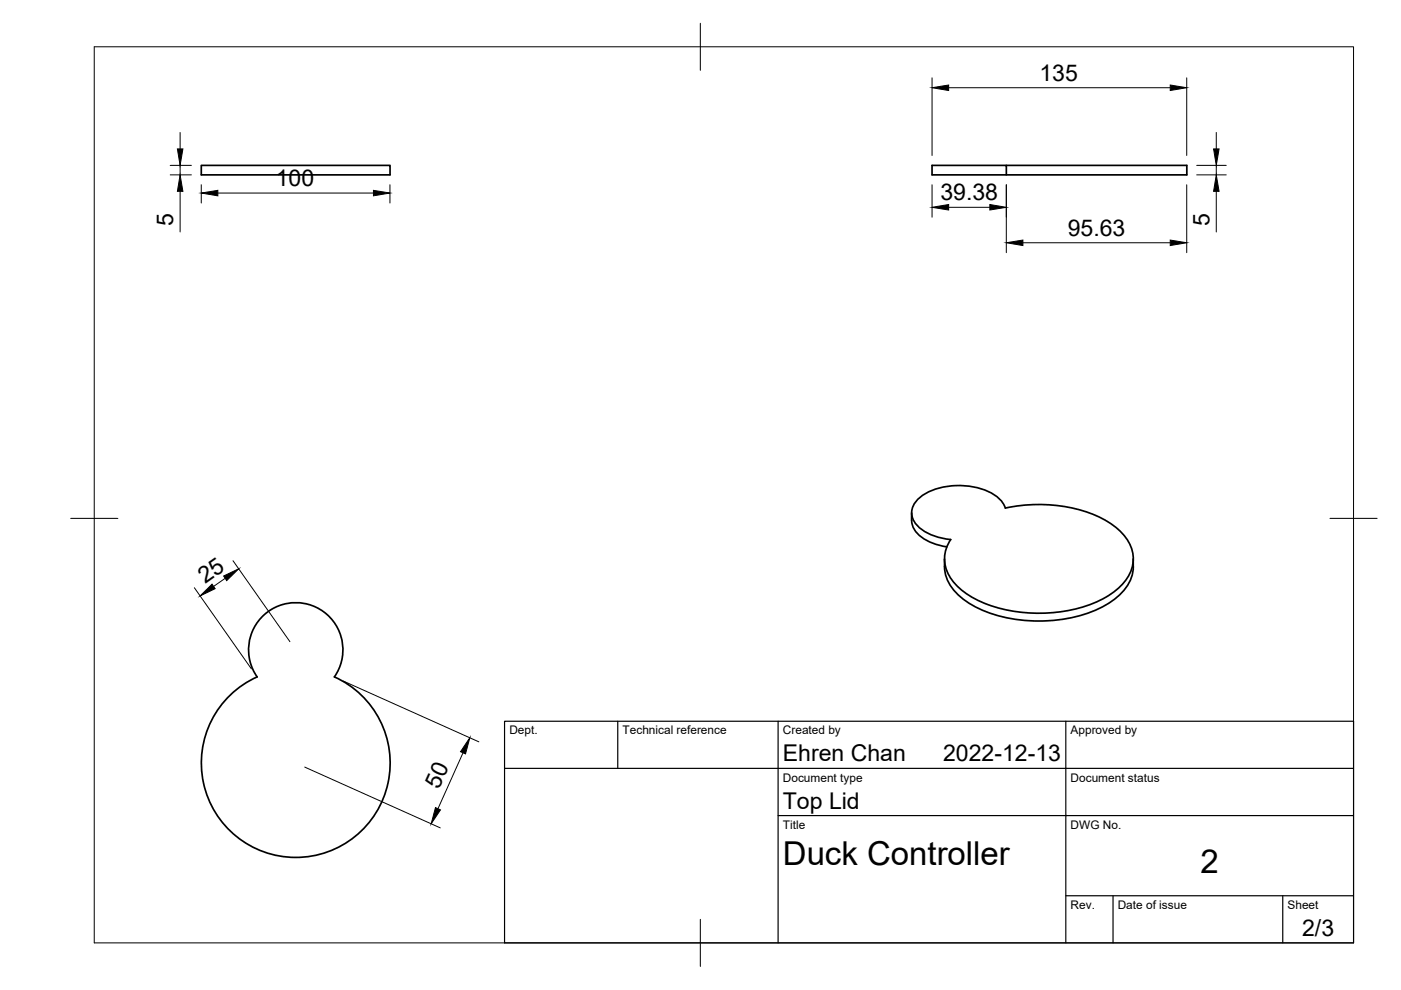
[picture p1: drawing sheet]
<svg xmlns="http://www.w3.org/2000/svg" width="297mm" height="210mm" viewBox="0 0 297 210" stroke-linecap="round" stroke-linejoin="round" font-family="sans-serif">
<!-- layer: Visible -->
<path d="M42.7 35.1h40v2h-40zM213.4 35.1h38.2v2h-54v-2h15.8v2M193.3 108.7v1.7M193.3 110.4a5 5 0 0 0 2.9 4.1 13.1 13.1 0 0 0 4.6 1.4M194.3 106.2a12.3 12.3 0 0 1 9.8-3.2 11.6 11.6 0 0 1 8.2 3.2l.8 1.5a31.1 31.1 0 0 1 21.8 2.9 9.7 9.7 0 0 1 5.4 8 9.1 9.1 0 0 1-4.5 7.2 29.5 29.5 0 0 1-20.1 3.9 23 23 0 0 1-12.9-5.6 7.4 7.4 0 0 1-1.2-9.7 10.2 10.2 0 0 1-7.7-3.7 3.6 3.6 0 0 1 .4-4.5zM200.3 118.5a9.2 9.2 0 0 0 4.5 9 29.1 29.1 0 0 0 19.5 3.9 22.9 22.9 0 0 0 13.6-5.8 8.3 8.3 0 0 0 2.4-7.1M56.1 130.3a10 10 0 0 1 13.3 0 10 10 0 0 1 1.5 13.2 20 20 0 0 1 7.6 30.6 20 20 0 0 1-31.5 0 20 20 0 0 1 7.5-30.6 10 10 0 0 1 1.6-13.2z" fill="none" stroke="#000" stroke-width=".36"/>
<!-- layer: BORDER -->
<path d="M20 9.9h267v190h-267zM148.5 4.9v10M15 109.9h10M282 109.9h10M148.5 194.9v10" fill="none" stroke="#000" stroke-width=".21"/>
<!-- layer: TITLEBLOCK -->
<path d="M107 152.9h180v47h-180zM131 152.9v10M165 152.9v47M226 152.9v47M107 162.9h180M165 172.9h122M226 189.9h61M236 189.9v10M272 189.9v10" fill="none" stroke="#000" stroke-width=".25"/>
<!-- layer: FD_Dimensions -->
<g fill="none" stroke="#000" stroke-width=".21">
<path d="M197.6 16.5v16.5M201.1 18.6h47M251.6 16.5v16.5M36.1 35.1h4.5M36.1 37.1h4.5M38.2 28.1v3.5M38.2 35.1v2M42.7 39.2v3.8M82.7 39.2v3.8M197.6 39.2v6.9M213.4 39.2v14.4M251.6 39.2v14.4"/>
<path d="M253.7 35.1h6.3M253.7 37.1h6.3M257.9 28.1v3.5M257.9 35.1v2M38.2 40.6v8.6M46.2 40.9h33M201.1 44h8.8M216.9 51.5h31.2M257.9 40.6v8.6M49.4 118.9l12.1 17.2M41.2 124.6l12.1 17.2M47.8 122.6l-2.5 1.7"/>
<path d="M72.8 144.4l28.7 12.9M98.2 159.6l-5.3 11.9M64.6 162.6l28.7 12.9"/>
</g>
<g fill="#000" stroke="#000" stroke-width=".21">
<path d="M197.6 18.6l3.5-.6v1.2zM248.1 18l3.5 .6-3.5 .6zM37.6 31.6h1.2l-.6 3.5zM257.3 31.6h1.2l-.6 3.5zM38.2 37.1l.6 3.5h-1.2zM42.7 40.9l3.5-.5v1.1zM79.2 40.4l3.5 .5-3.5 .6zM197.6 44l3.5-.6v1.1zM209.9 43.4l3.5 .6-3.5 .5zM213.4 51.5l3.5-.6v1.2zM248.1 50.9l3.5 .6-3.5 .6zM257.9 37.1l.6 3.5h-1.2z"/>
<path d="M42.4 126.4l2.6-2.5 .6 .9zM47.4 122.1l3.2-1.5-2.5 2.5zM99.6 156.4l-.9 3.4-1.1-.4zM92.3 171.2l1.1 .5-2 3z"/>
</g>
<g font-size="7">
<text x="166" y="183.4">Duck Controller</text>
<text x="254.5" y="185.2">2</text>
</g>
<g font-size="4.9">
<text x="220.4" y="17.1">135</text>
<text x="58.5" y="39.5">100</text>
<text x="36.7" y="48" transform="rotate(-90 36.7 48)">5</text>
<text x="199.4" y="42.5">39.38</text>
<text x="256.4" y="48" transform="rotate(-90 256.4 48)">5</text>
<text x="226.4" y="50">95.63</text>
<text x="43.5" y="123.8" transform="rotate(-35 43.5 123.8)">25</text>
<text x="166" y="161.4">Ehren Chan</text>
<text x="200" y="161.4">2022-12-13</text>
<text x="93.1" y="167.4" transform="rotate(-66 93.1 167.4)">50</text>
<text x="166" y="171.4">Top Lid</text>
<text x="276.1" y="198.6">2/3</text>
</g>
<g font-size="2.5">
<text x="108" y="155.7">Dept.</text>
<text x="132" y="155.7">Technical reference</text>
<text x="166" y="155.7">Created by</text>
<text x="227" y="155.7">Approved by</text>
<text x="166" y="165.7">Document type</text>
<text x="227" y="165.7">Document status</text>
<text x="166" y="175.7">Title</text>
<text x="227" y="175.7">DWG No.</text>
<text x="227" y="192.7">Rev.</text>
<text x="237" y="192.7">Date of issue</text>
<text x="273" y="192.7">Sheet</text>
</g>
</svg>
